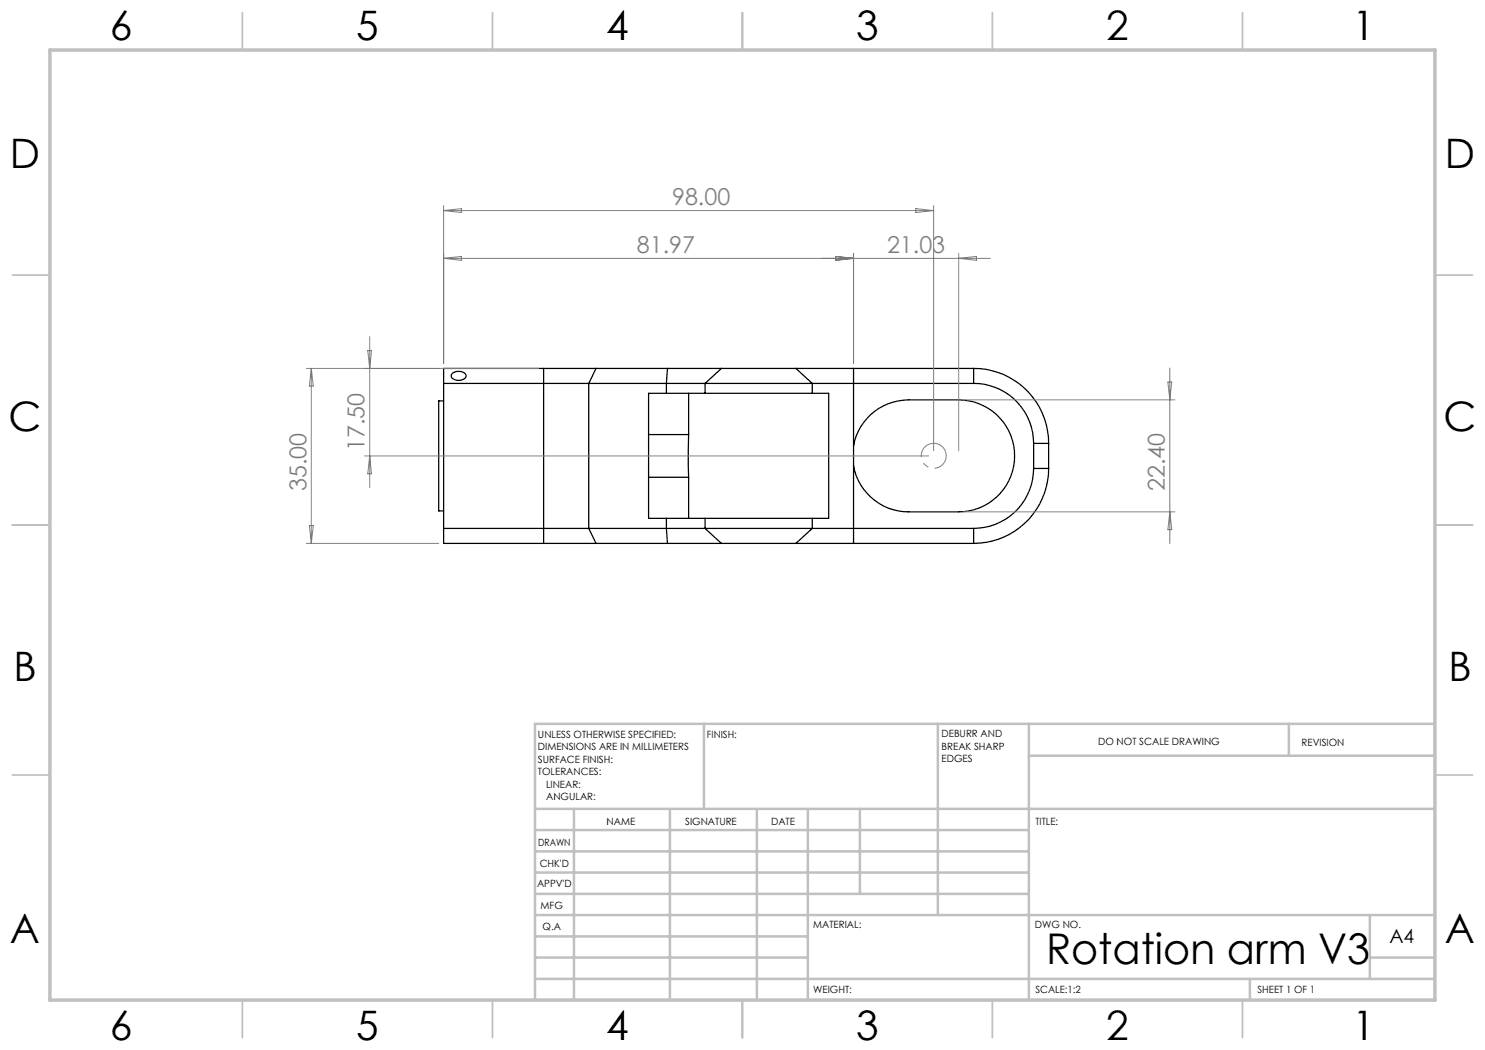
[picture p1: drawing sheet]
<svg xmlns="http://www.w3.org/2000/svg" width="297mm" height="210mm" viewBox="0 0 297 210" stroke-linecap="round" stroke-linejoin="round" font-family="sans-serif">
<g fill="none" stroke="#000" stroke-width=".25">
<path d="M88.7 76.7h29.1M90.4 74.7a2.03 2.03 0 0 1 2.8 .3 .95 .95 0 0 1-1.1 1.1l-1.1-.2a.75 .75 0 0 1-.7-.4 .75 .75 0 0 1 .1-.8zM108.7 73.7h10.5M108.7 73.7h-20v35h20M108.7 73.7v35M117.8 76.7h15.5M117.8 76.7v29M119.2 73.7h14.3M119.2 73.7l-1.4 3M133.3 76.7h7.7M133.3 78.7h7.7M133.3 78.7h-3.6v25h3.6"/>
<path d="M133.3 76.7v2M133.5 73.7h10.8M133.5 73.7l-.2 3M137.7 78.7v8.2M141 76.7h21.5M141 78.7h21.5M141 76.7v2M144.3 73.7h14.9M144.3 73.7l-3.3 3M159.2 73.7h11.5M159.2 73.7l3.3 3M162.5 76.7h32.2"/>
<path d="M162.5 78.7h3.2v25h-3.2M162.5 76.7v2M170.7 73.7v35M170.7 73.7h24M194.7 76.7a12 12 0 0 1 12 12M194.7 73.7a15 15 0 0 1 15 15M194.7 73.7v3M88.7 80.2h-1v22h1M129.7 86.9h8M129.7 95.5h8M137.7 86.9v8.6M137.7 95.5v8.2"/>
<path d="M170.7 89.2a11.2 11.2 0 0 1 11-9.2h10a11.2 11.2 0 0 1 11.2 11.2 11.2 11.2 0 0 1-11.2 11.2h-10a11.2 11.2 0 0 1-11-9.3M206.7 93.7a12 12 0 0 1-12 12M206.7 88.7v5M206.7 93.7h3M206.7 88.7h3M209.7 93.7a15 15 0 0 1-15 15M209.7 88.7v5M88.7 105.7h29.1M108.7 108.7h10.5M117.8 105.7h15.5M117.8 105.7l1.4 3M119.2 108.7h14.3"/>
<path d="M133.3 105.7h7.7M133.3 103.7h7.7M133.3 103.7v2M133.3 105.7l.2 3M133.5 108.7h10.8M141 105.7h21.5M141 103.7h21.5M141 103.7v2M141 105.7l3.3 3M144.3 108.7h14.9M159.2 108.7h11.5M162.5 105.7h32.2"/>
<path d="M162.5 103.7v2M162.5 105.7l-3.3 3M170.7 108.7h24M194.7 105.7v3"/>
</g>
<path d="M189.1 90.4a2.5 2.5 0 0 0-4.1-1 2.5 2.5 0 0 0 1 4.2 2.5 2.5 0 0 0 3.2-3l-.1-.2" fill="none" stroke="#808080" stroke-width=".2" stroke-dasharray="15.2 1.3 1.3 1.3" stroke-dashoffset="7.9" stroke-linecap="butt"/>
<g fill="none" stroke="#808080" stroke-width=".2">
<path d="M88.7 41.1v31.6M88.7 42.1h98M88.7 42.1l3.6-.4v.8zM88.7 51.7l3.6-.4v.8zM88.7 51.7h109.4M167.1 51.3l3.6 .4-3.6 .4zM170.7 50.7v22M183.2 41.7l3.5 .4-3.5 .4zM186.7 41.1v49.1M191.7 50.7v39.5M191.7 51.7l3.6-.4v.8zM61.3 73.7h46.4"/>
<path d="M62.3 73.7v35M62.3 73.7l.4 3.5h-.8zM73.6 70.1h.7l-.4 3.6zM73.9 67.3v30.2M192.7 80h42.3M233.6 76.4h.8l-.4 3.6zM234 73.6v35.1M72.9 91.2h112.8M73.9 91.2l.4 3.5h-.7zM61.3 108.7h26.4M61.9 105.1h.8l-.4 3.6zM192.7 102.4h42.3"/>
<path d="M234 102.4l.4 3.5h-.8z"/>
</g>
<g fill="none" stroke="#c0c0c0" stroke-width=".35">
<path d="M48.5 2.5v7.5M98.5 2.5v7.5M148.5 2.5v7.5M198.5 2.5v7.5M248.5 2.5v7.5M2.5 55h7.5M287 55h7.5M2.5 105h7.5M287 105h7.5M2.5 155h7.5M287 155h7.5M48.5 200v7.5"/>
<path d="M98.5 200v7.5M148.5 200v7.5M198.5 200v7.5M248.5 200v7.5"/>
</g>
<g fill="none" stroke="#c0c0c0" stroke-width=".5">
<path d="M140.8 144.8v17M187.6 144.8v38.2M205.8 144.8v55.2M205.8 151.2h81.2M257.8 144.8v6.4M287 144.8h-180v55.2M107 161.8h180M107 178.8h98.8M107 174.5h98.8M107 170.3h98.8M107 166h98.8M114.8 161.8v38.2"/>
<path d="M134 161.8v38.2M151.4 161.8v38.2M161.6 161.8v38.2M172 161.8v17M107 195.8h180M107 191.5h54.6M107 187.3h54.6M107 183h180M250 195.8v4.2M274 191.5h13M274 183v12.8"/>
</g>
<path d="M10 10h277v190h-277z" fill="none" stroke="#c0c0c0" stroke-width=".7"/>
<text font-size="8.5" x="209.2" y="192.7">Rotation arm V3</text>
<g font-size="8.1">
<text x="22" y="8">6</text>
<text x="71.2" y="8">5</text>
<text x="121.2" y="8">4</text>
<text x="171.3" y="8">3</text>
<text x="221.3" y="8">2</text>
<text x="270.5" y="8">1</text>
<text x="2" y="33.6">D</text>
<text x="289" y="33.6">D</text>
<text x="1.7" y="86.1">C</text>
<text x="288.7" y="86.1">C</text>
<text x="2.7" y="136.1">B</text>
<text x="289.7" y="136.1">B</text>
<text x="2" y="188.6">A</text>
<text x="289" y="188.6">A</text>
<text x="22" y="208">6</text>
<text x="71.2" y="208">5</text>
<text x="121.2" y="208">4</text>
<text x="171.3" y="208">3</text>
<text x="221.3" y="208">2</text>
<text x="270.5" y="208">1</text>
</g>
<g font-size="4.7" fill="#808080">
<text x="134.4" y="41.1">98.00</text>
<text x="127.4" y="50.6">81.97</text>
<text x="177.4" y="50.6">21.03</text>
<text x="72.9" y="90.2" transform="rotate(-90 72.9 90.2)">17.50</text>
<text x="61.3" y="98.2" transform="rotate(-90 61.3 98.2)">35.00</text>
<text x="233" y="98.2" transform="rotate(-90 233 98.2)">22.40</text>
</g>
<text font-size="3.9" x="277.9" y="188.5">A4</text>
<g font-size="2">
<text x="107.6" y="147.6">UNLESS OTHERWISE SPECIFIED:</text>
<text x="141.4" y="147.6">FINISH:</text>
<text x="188.3" y="147.5">DEBURR AND</text>
<text x="188.3" y="150">BREAK SHARP</text>
<text x="219.6" y="149">DO NOT SCALE DRAWING</text>
<text x="260.3" y="149.2">REVISION</text>
<text x="107.6" y="150.1">DIMENSIONS ARE IN MILLIMETERS</text>
<text x="107.6" y="152.6">SURFACE FINISH:</text>
<text x="107.6" y="155.1">TOLERANCES:</text>
<text x="188.3" y="152.5">EDGES</text>
<text x="109.2" y="157.6">LINEAR:</text>
<text x="109.2" y="160.1">ANGULAR:</text>
<text x="121.3" y="165">NAME</text>
<text x="137" y="164.9">SIGNATURE</text>
<text x="154.2" y="164.9">DATE</text>
<text x="207.1" y="164.9">TITLE:</text>
<text x="107.6" y="169.1">DRAWN</text>
<text x="107.9" y="173.3">CHK'D</text>
<text x="107.4" y="177.4">APPV'D</text>
<text x="108.1" y="181.8">MFG</text>
<text x="108.5" y="186">Q.A</text>
<text x="162.6" y="185.5">MATERIAL:</text>
<text x="207" y="185.5">DWG NO.</text>
<text x="162.6" y="198.5">WEIGHT:</text>
<text x="207.1" y="198.6">SCALE:1:2</text>
<text x="251.5" y="198.6">SHEET 1 OF 1</text>
</g>
</svg>
